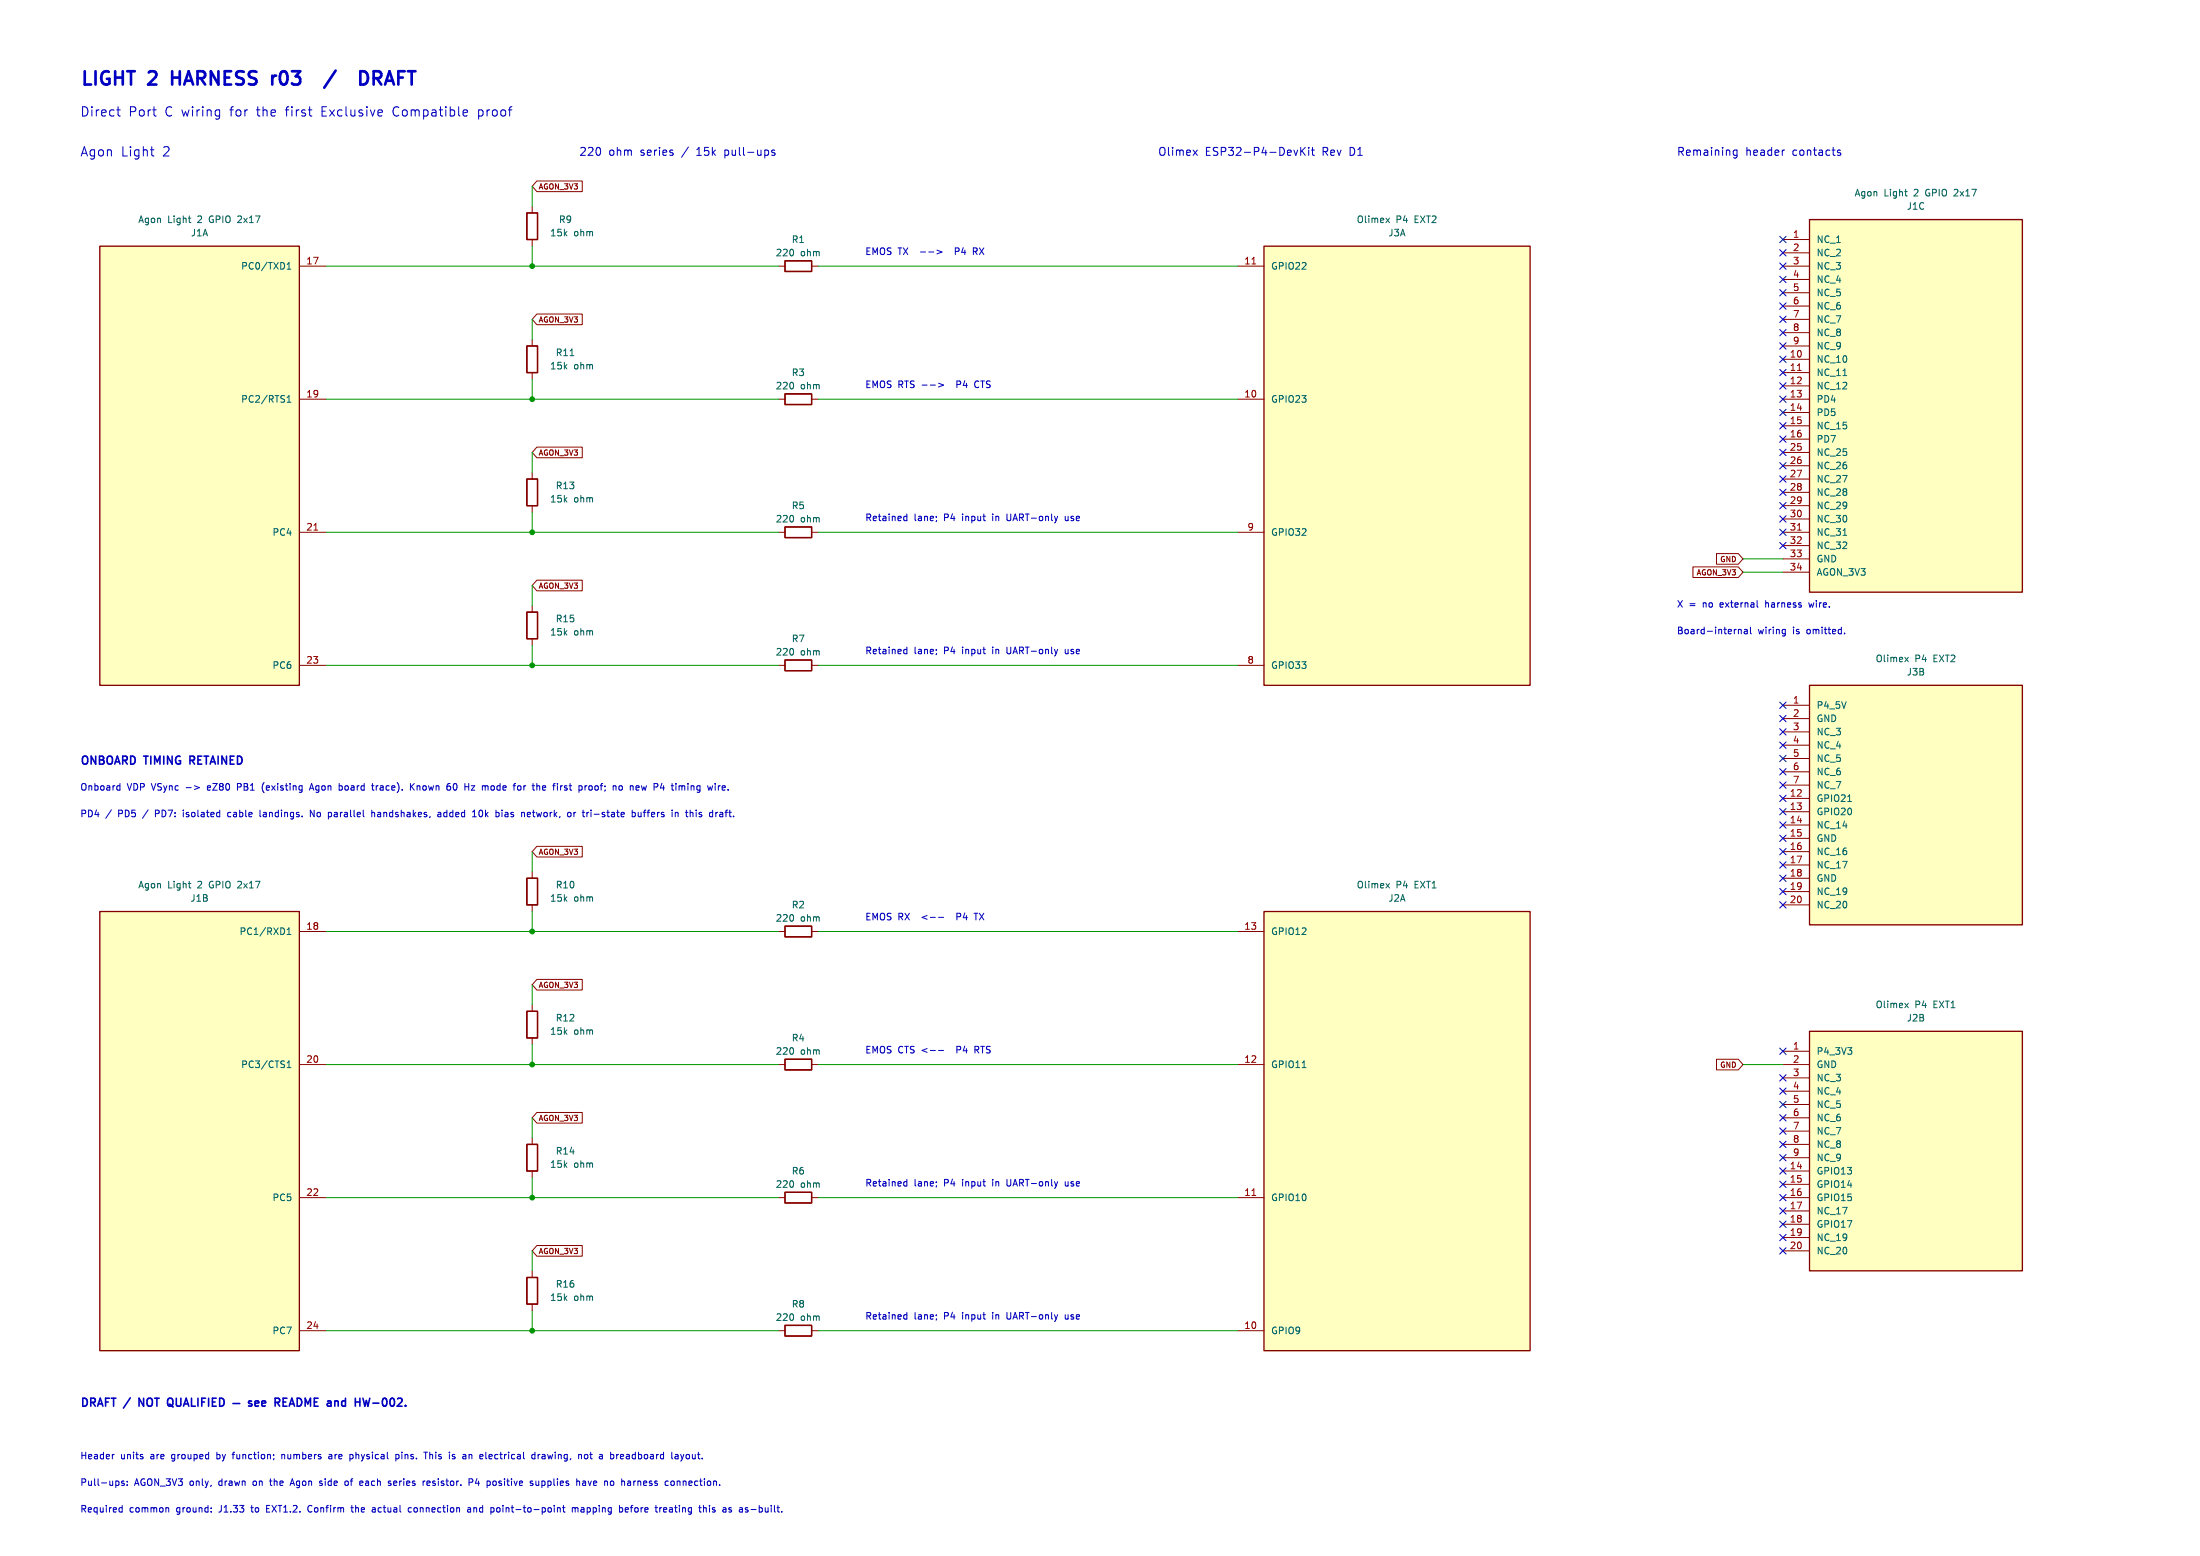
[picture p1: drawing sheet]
(kicad_sch (version 20230121) (generator eeschema) (paper "A3") (title_block (title "Light 2 harness r03 - Exclusive Compatible DRAFT") (date "2026-09-07") (rev "r03") (comment 1 "Draft from Author report; unqualified; see HW-002"))
(lib_symbols
(symbol "Device:R" (pin_numbers hide) (pin_names (offset 0)) (in_bom yes) (on_board yes)
   (property "Reference" "R" (at 2.032 0 90) (effects (font (size 1.27 1.27))))
   (property "Value" "R" (at 0 0 90) (effects (font (size 1.27 1.27))))
   (property "Footprint" "" (at 0 0 0) (effects (font (size 1.27 1.27)) hide))
   (property "Datasheet" "~" (at 0 0 0) (effects (font (size 1.27 1.27)) hide))
   (symbol "R_0_1"
    (rectangle (start -1.016 -2.54) (end 1.016 2.54) (stroke (width 0.254) (type default)) (fill (type none))))
   (symbol "R_1_1"
    (rectangle (start -1.016 -2.54) (end 1.016 2.54) (stroke (width 0.254) (type default)) (fill (type none)))
    (pin passive line (at 0 3.81 270) (length 1.27) (name "~" (effects (font (size 1.27 1.27)))) (number "1" (effects (font (size 1.27 1.27)))))
    (pin passive line (at 0 -3.81 90) (length 1.27) (name "~" (effects (font (size 1.27 1.27)))) (number "2" (effects (font (size 1.27 1.27)))))))
(symbol "Harness:Agon_GPIO" (pin_names (offset 1.27)) (in_bom yes) (on_board yes) (property "Reference" "J" (at 0 6.35 0) (effects (font (size 1.27 1.27)))) (property "Value" "Agon Light 2 GPIO 2x17" (at 0 8.89 0) (effects (font (size 1.27 1.27)))) (symbol "Agon_GPIO_1_1" (rectangle (start -19.05 3.81) (end 19.05 -80.01) (stroke (width 0.254) (type default)) (fill (type background))) (pin passive line (at 24.13 0 180) (length 5.08) (name "PC0/TXD1" (effects (font (size 1.27 1.27)))) (number "17" (effects (font (size 1.27 1.27)))))
(pin passive line (at 24.13 -25.4 180) (length 5.08) (name "PC2/RTS1" (effects (font (size 1.27 1.27)))) (number "19" (effects (font (size 1.27 1.27)))))
(pin passive line (at 24.13 -50.8 180) (length 5.08) (name "PC4" (effects (font (size 1.27 1.27)))) (number "21" (effects (font (size 1.27 1.27)))))
(pin passive line (at 24.13 -76.2 180) (length 5.08) (name "PC6" (effects (font (size 1.27 1.27)))) (number "23" (effects (font (size 1.27 1.27))))))
(symbol "Agon_GPIO_2_1" (rectangle (start -19.05 3.81) (end 19.05 -80.01) (stroke (width 0.254) (type default)) (fill (type background))) (pin passive line (at 24.13 0 180) (length 5.08) (name "PC1/RXD1" (effects (font (size 1.27 1.27)))) (number "18" (effects (font (size 1.27 1.27)))))
(pin passive line (at 24.13 -25.4 180) (length 5.08) (name "PC3/CTS1" (effects (font (size 1.27 1.27)))) (number "20" (effects (font (size 1.27 1.27)))))
(pin passive line (at 24.13 -50.8 180) (length 5.08) (name "PC5" (effects (font (size 1.27 1.27)))) (number "22" (effects (font (size 1.27 1.27)))))
(pin passive line (at 24.13 -76.2 180) (length 5.08) (name "PC7" (effects (font (size 1.27 1.27)))) (number "24" (effects (font (size 1.27 1.27))))))
(symbol "Agon_GPIO_3_1" (rectangle (start -20.32 3.81) (end 20.32 -67.31) (stroke (width 0.254) (type default)) (fill (type background))) (pin passive line (at -25.4 0 0) (length 5.08) (name "NC_1" (effects (font (size 1.27 1.27)))) (number "1" (effects (font (size 1.27 1.27)))))
(pin passive line (at -25.4 -2.54 0) (length 5.08) (name "NC_2" (effects (font (size 1.27 1.27)))) (number "2" (effects (font (size 1.27 1.27)))))
(pin passive line (at -25.4 -5.08 0) (length 5.08) (name "NC_3" (effects (font (size 1.27 1.27)))) (number "3" (effects (font (size 1.27 1.27)))))
(pin passive line (at -25.4 -7.62 0) (length 5.08) (name "NC_4" (effects (font (size 1.27 1.27)))) (number "4" (effects (font (size 1.27 1.27)))))
(pin passive line (at -25.4 -10.16 0) (length 5.08) (name "NC_5" (effects (font (size 1.27 1.27)))) (number "5" (effects (font (size 1.27 1.27)))))
(pin passive line (at -25.4 -12.7 0) (length 5.08) (name "NC_6" (effects (font (size 1.27 1.27)))) (number "6" (effects (font (size 1.27 1.27)))))
(pin passive line (at -25.4 -15.24 0) (length 5.08) (name "NC_7" (effects (font (size 1.27 1.27)))) (number "7" (effects (font (size 1.27 1.27)))))
(pin passive line (at -25.4 -17.78 0) (length 5.08) (name "NC_8" (effects (font (size 1.27 1.27)))) (number "8" (effects (font (size 1.27 1.27)))))
(pin passive line (at -25.4 -20.32 0) (length 5.08) (name "NC_9" (effects (font (size 1.27 1.27)))) (number "9" (effects (font (size 1.27 1.27)))))
(pin passive line (at -25.4 -22.86 0) (length 5.08) (name "NC_10" (effects (font (size 1.27 1.27)))) (number "10" (effects (font (size 1.27 1.27)))))
(pin passive line (at -25.4 -25.4 0) (length 5.08) (name "NC_11" (effects (font (size 1.27 1.27)))) (number "11" (effects (font (size 1.27 1.27)))))
(pin passive line (at -25.4 -27.94 0) (length 5.08) (name "NC_12" (effects (font (size 1.27 1.27)))) (number "12" (effects (font (size 1.27 1.27)))))
(pin passive line (at -25.4 -30.48 0) (length 5.08) (name "PD4" (effects (font (size 1.27 1.27)))) (number "13" (effects (font (size 1.27 1.27)))))
(pin passive line (at -25.4 -33.02 0) (length 5.08) (name "PD5" (effects (font (size 1.27 1.27)))) (number "14" (effects (font (size 1.27 1.27)))))
(pin passive line (at -25.4 -35.56 0) (length 5.08) (name "NC_15" (effects (font (size 1.27 1.27)))) (number "15" (effects (font (size 1.27 1.27)))))
(pin passive line (at -25.4 -38.1 0) (length 5.08) (name "PD7" (effects (font (size 1.27 1.27)))) (number "16" (effects (font (size 1.27 1.27)))))
(pin passive line (at -25.4 -40.64 0) (length 5.08) (name "NC_25" (effects (font (size 1.27 1.27)))) (number "25" (effects (font (size 1.27 1.27)))))
(pin passive line (at -25.4 -43.18 0) (length 5.08) (name "NC_26" (effects (font (size 1.27 1.27)))) (number "26" (effects (font (size 1.27 1.27)))))
(pin passive line (at -25.4 -45.72 0) (length 5.08) (name "NC_27" (effects (font (size 1.27 1.27)))) (number "27" (effects (font (size 1.27 1.27)))))
(pin passive line (at -25.4 -48.26 0) (length 5.08) (name "NC_28" (effects (font (size 1.27 1.27)))) (number "28" (effects (font (size 1.27 1.27)))))
(pin passive line (at -25.4 -50.8 0) (length 5.08) (name "NC_29" (effects (font (size 1.27 1.27)))) (number "29" (effects (font (size 1.27 1.27)))))
(pin passive line (at -25.4 -53.34 0) (length 5.08) (name "NC_30" (effects (font (size 1.27 1.27)))) (number "30" (effects (font (size 1.27 1.27)))))
(pin passive line (at -25.4 -55.88 0) (length 5.08) (name "NC_31" (effects (font (size 1.27 1.27)))) (number "31" (effects (font (size 1.27 1.27)))))
(pin passive line (at -25.4 -58.42 0) (length 5.08) (name "NC_32" (effects (font (size 1.27 1.27)))) (number "32" (effects (font (size 1.27 1.27)))))
(pin passive line (at -25.4 -60.96 0) (length 5.08) (name "GND" (effects (font (size 1.27 1.27)))) (number "33" (effects (font (size 1.27 1.27)))))
(pin passive line (at -25.4 -63.5 0) (length 5.08) (name "AGON_3V3" (effects (font (size 1.27 1.27)))) (number "34" (effects (font (size 1.27 1.27)))))))
(symbol "Harness:P4_EXT1" (pin_names (offset 1.27)) (in_bom yes) (on_board yes) (property "Reference" "J" (at 0 6.35 0) (effects (font (size 1.27 1.27)))) (property "Value" "Olimex P4 EXT1" (at 0 8.89 0) (effects (font (size 1.27 1.27)))) (symbol "P4_EXT1_1_1" (rectangle (start -25.4 3.81) (end 25.4 -80.01) (stroke (width 0.254) (type default)) (fill (type background))) (pin passive line (at -30.48 0 0) (length 5.08) (name "GPIO12" (effects (font (size 1.27 1.27)))) (number "13" (effects (font (size 1.27 1.27)))))
(pin passive line (at -30.48 -25.4 0) (length 5.08) (name "GPIO11" (effects (font (size 1.27 1.27)))) (number "12" (effects (font (size 1.27 1.27)))))
(pin passive line (at -30.48 -50.8 0) (length 5.08) (name "GPIO10" (effects (font (size 1.27 1.27)))) (number "11" (effects (font (size 1.27 1.27)))))
(pin passive line (at -30.48 -76.2 0) (length 5.08) (name "GPIO9" (effects (font (size 1.27 1.27)))) (number "10" (effects (font (size 1.27 1.27))))))
(symbol "P4_EXT1_2_1" (rectangle (start -20.32 3.81) (end 20.32 -41.91) (stroke (width 0.254) (type default)) (fill (type background))) (pin passive line (at -25.4 0 0) (length 5.08) (name "P4_3V3" (effects (font (size 1.27 1.27)))) (number "1" (effects (font (size 1.27 1.27)))))
(pin passive line (at -25.4 -2.54 0) (length 5.08) (name "GND" (effects (font (size 1.27 1.27)))) (number "2" (effects (font (size 1.27 1.27)))))
(pin passive line (at -25.4 -5.08 0) (length 5.08) (name "NC_3" (effects (font (size 1.27 1.27)))) (number "3" (effects (font (size 1.27 1.27)))))
(pin passive line (at -25.4 -7.62 0) (length 5.08) (name "NC_4" (effects (font (size 1.27 1.27)))) (number "4" (effects (font (size 1.27 1.27)))))
(pin passive line (at -25.4 -10.16 0) (length 5.08) (name "NC_5" (effects (font (size 1.27 1.27)))) (number "5" (effects (font (size 1.27 1.27)))))
(pin passive line (at -25.4 -12.7 0) (length 5.08) (name "NC_6" (effects (font (size 1.27 1.27)))) (number "6" (effects (font (size 1.27 1.27)))))
(pin passive line (at -25.4 -15.24 0) (length 5.08) (name "NC_7" (effects (font (size 1.27 1.27)))) (number "7" (effects (font (size 1.27 1.27)))))
(pin passive line (at -25.4 -17.78 0) (length 5.08) (name "NC_8" (effects (font (size 1.27 1.27)))) (number "8" (effects (font (size 1.27 1.27)))))
(pin passive line (at -25.4 -20.32 0) (length 5.08) (name "NC_9" (effects (font (size 1.27 1.27)))) (number "9" (effects (font (size 1.27 1.27)))))
(pin passive line (at -25.4 -22.86 0) (length 5.08) (name "GPIO13" (effects (font (size 1.27 1.27)))) (number "14" (effects (font (size 1.27 1.27)))))
(pin passive line (at -25.4 -25.4 0) (length 5.08) (name "GPIO14" (effects (font (size 1.27 1.27)))) (number "15" (effects (font (size 1.27 1.27)))))
(pin passive line (at -25.4 -27.94 0) (length 5.08) (name "GPIO15" (effects (font (size 1.27 1.27)))) (number "16" (effects (font (size 1.27 1.27)))))
(pin passive line (at -25.4 -30.48 0) (length 5.08) (name "NC_17" (effects (font (size 1.27 1.27)))) (number "17" (effects (font (size 1.27 1.27)))))
(pin passive line (at -25.4 -33.02 0) (length 5.08) (name "GPIO17" (effects (font (size 1.27 1.27)))) (number "18" (effects (font (size 1.27 1.27)))))
(pin passive line (at -25.4 -35.56 0) (length 5.08) (name "NC_19" (effects (font (size 1.27 1.27)))) (number "19" (effects (font (size 1.27 1.27)))))
(pin passive line (at -25.4 -38.1 0) (length 5.08) (name "NC_20" (effects (font (size 1.27 1.27)))) (number "20" (effects (font (size 1.27 1.27)))))))
(symbol "Harness:P4_EXT2" (pin_names (offset 1.27)) (in_bom yes) (on_board yes) (property "Reference" "J" (at 0 6.35 0) (effects (font (size 1.27 1.27)))) (property "Value" "Olimex P4 EXT2" (at 0 8.89 0) (effects (font (size 1.27 1.27)))) (symbol "P4_EXT2_1_1" (rectangle (start -25.4 3.81) (end 25.4 -80.01) (stroke (width 0.254) (type default)) (fill (type background))) (pin passive line (at -30.48 0 0) (length 5.08) (name "GPIO22" (effects (font (size 1.27 1.27)))) (number "11" (effects (font (size 1.27 1.27)))))
(pin passive line (at -30.48 -25.4 0) (length 5.08) (name "GPIO23" (effects (font (size 1.27 1.27)))) (number "10" (effects (font (size 1.27 1.27)))))
(pin passive line (at -30.48 -50.8 0) (length 5.08) (name "GPIO32" (effects (font (size 1.27 1.27)))) (number "9" (effects (font (size 1.27 1.27)))))
(pin passive line (at -30.48 -76.2 0) (length 5.08) (name "GPIO33" (effects (font (size 1.27 1.27)))) (number "8" (effects (font (size 1.27 1.27))))))
(symbol "P4_EXT2_2_1" (rectangle (start -20.32 3.81) (end 20.32 -41.91) (stroke (width 0.254) (type default)) (fill (type background))) (pin passive line (at -25.4 0 0) (length 5.08) (name "P4_5V" (effects (font (size 1.27 1.27)))) (number "1" (effects (font (size 1.27 1.27)))))
(pin passive line (at -25.4 -2.54 0) (length 5.08) (name "GND" (effects (font (size 1.27 1.27)))) (number "2" (effects (font (size 1.27 1.27)))))
(pin passive line (at -25.4 -5.08 0) (length 5.08) (name "NC_3" (effects (font (size 1.27 1.27)))) (number "3" (effects (font (size 1.27 1.27)))))
(pin passive line (at -25.4 -7.62 0) (length 5.08) (name "NC_4" (effects (font (size 1.27 1.27)))) (number "4" (effects (font (size 1.27 1.27)))))
(pin passive line (at -25.4 -10.16 0) (length 5.08) (name "NC_5" (effects (font (size 1.27 1.27)))) (number "5" (effects (font (size 1.27 1.27)))))
(pin passive line (at -25.4 -12.7 0) (length 5.08) (name "NC_6" (effects (font (size 1.27 1.27)))) (number "6" (effects (font (size 1.27 1.27)))))
(pin passive line (at -25.4 -15.24 0) (length 5.08) (name "NC_7" (effects (font (size 1.27 1.27)))) (number "7" (effects (font (size 1.27 1.27)))))
(pin passive line (at -25.4 -17.78 0) (length 5.08) (name "GPIO21" (effects (font (size 1.27 1.27)))) (number "12" (effects (font (size 1.27 1.27)))))
(pin passive line (at -25.4 -20.32 0) (length 5.08) (name "GPIO20" (effects (font (size 1.27 1.27)))) (number "13" (effects (font (size 1.27 1.27)))))
(pin passive line (at -25.4 -22.86 0) (length 5.08) (name "NC_14" (effects (font (size 1.27 1.27)))) (number "14" (effects (font (size 1.27 1.27)))))
(pin passive line (at -25.4 -25.4 0) (length 5.08) (name "GND" (effects (font (size 1.27 1.27)))) (number "15" (effects (font (size 1.27 1.27)))))
(pin passive line (at -25.4 -27.94 0) (length 5.08) (name "NC_16" (effects (font (size 1.27 1.27)))) (number "16" (effects (font (size 1.27 1.27)))))
(pin passive line (at -25.4 -30.48 0) (length 5.08) (name "NC_17" (effects (font (size 1.27 1.27)))) (number "17" (effects (font (size 1.27 1.27)))))
(pin passive line (at -25.4 -33.02 0) (length 5.08) (name "GND" (effects (font (size 1.27 1.27)))) (number "18" (effects (font (size 1.27 1.27)))))
(pin passive line (at -25.4 -35.56 0) (length 5.08) (name "NC_19" (effects (font (size 1.27 1.27)))) (number "19" (effects (font (size 1.27 1.27)))))
(pin passive line (at -25.4 -38.1 0) (length 5.08) (name "NC_20" (effects (font (size 1.27 1.27)))) (number "20" (effects (font (size 1.27 1.27))))))))
(symbol (lib_id "Harness:Agon_GPIO") (at 38.1 50.8 0) (unit 1) (in_bom yes) (on_board yes) (dnp no) (property "Reference" "J1" (at 38.1 44.45 0) (effects (font (size 1.27 1.27)))) (property "Value" "Agon Light 2 GPIO 2x17" (at 38.1 41.91 0) (effects (font (size 1.27 1.27)))) (pin "17") (pin "19") (pin "21") (pin "23"))
(symbol (lib_id "Harness:P4_EXT2") (at 266.7 50.8 0) (unit 1) (in_bom yes) (on_board yes) (dnp no) (property "Reference" "J3" (at 266.7 44.45 0) (effects (font (size 1.27 1.27)))) (property "Value" "Olimex P4 EXT2" (at 266.7 41.91 0) (effects (font (size 1.27 1.27)))) (pin "11") (pin "10") (pin "9") (pin "8"))
(symbol (lib_id "Device:R") (at 152.4 50.8 90) (unit 1) (in_bom yes) (on_board yes) (dnp no) (property "Reference" "R1" (at 152.4 45.72 90) (effects (font (size 1.27 1.27)))) (property "Value" "220 ohm" (at 152.4 48.26 90) (effects (font (size 1.27 1.27)))) (pin "1") (pin "2"))
(symbol (lib_id "Device:R") (at 101.6 43.18 0) (unit 1) (in_bom yes) (on_board yes) (dnp no) (property "Reference" "R9" (at 107.95 41.91 0) (effects (font (size 1.27 1.27)))) (property "Value" "15k ohm" (at 109.22 44.45 0) (effects (font (size 1.27 1.27)))) (pin "1") (pin "2"))
(wire (pts (xy 62.23 50.8) (xy 101.6 50.8)) (stroke (width 0) (type default)))
(wire (pts (xy 101.6 50.8) (xy 148.59 50.8)) (stroke (width 0) (type default)))
(wire (pts (xy 156.21 50.8) (xy 236.22 50.8)) (stroke (width 0) (type default)))
(wire (pts (xy 101.6 50.8) (xy 101.6 46.99)) (stroke (width 0) (type default)))
(wire (pts (xy 101.6 39.37) (xy 101.6 35.56)) (stroke (width 0) (type default)))
(global_label "AGON_3V3" (shape input) (at 101.6 35.56 0) (effects (font (size 1.016 1.016)) (justify left)) (property "Intersheetrefs" "${INTERSHEET_REFS}" (at 101.6 35.56 0) (effects (font (size 1.27 1.27)) hide)))
(junction (at 101.6 50.8) (diameter 0) (color 0 0 0 0))
(text "EMOS TX  -->  P4 RX" (at 165.1 48.26 0) (effects (font (size 1.27 1.27)) (justify left)))
(symbol (lib_id "Device:R") (at 152.4 76.2 90) (unit 1) (in_bom yes) (on_board yes) (dnp no) (property "Reference" "R3" (at 152.4 71.12 90) (effects (font (size 1.27 1.27)))) (property "Value" "220 ohm" (at 152.4 73.66 90) (effects (font (size 1.27 1.27)))) (pin "1") (pin "2"))
(symbol (lib_id "Device:R") (at 101.6 68.58 0) (unit 1) (in_bom yes) (on_board yes) (dnp no) (property "Reference" "R11" (at 107.95 67.31 0) (effects (font (size 1.27 1.27)))) (property "Value" "15k ohm" (at 109.22 69.85 0) (effects (font (size 1.27 1.27)))) (pin "1") (pin "2"))
(wire (pts (xy 62.23 76.2) (xy 101.6 76.2)) (stroke (width 0) (type default)))
(wire (pts (xy 101.6 76.2) (xy 148.59 76.2)) (stroke (width 0) (type default)))
(wire (pts (xy 156.21 76.2) (xy 236.22 76.2)) (stroke (width 0) (type default)))
(wire (pts (xy 101.6 76.2) (xy 101.6 72.39)) (stroke (width 0) (type default)))
(wire (pts (xy 101.6 64.77) (xy 101.6 60.96)) (stroke (width 0) (type default)))
(global_label "AGON_3V3" (shape input) (at 101.6 60.96 0) (effects (font (size 1.016 1.016)) (justify left)) (property "Intersheetrefs" "${INTERSHEET_REFS}" (at 101.6 60.96 0) (effects (font (size 1.27 1.27)) hide)))
(junction (at 101.6 76.2) (diameter 0) (color 0 0 0 0))
(text "EMOS RTS -->  P4 CTS" (at 165.1 73.66 0) (effects (font (size 1.27 1.27)) (justify left)))
(symbol (lib_id "Device:R") (at 152.4 101.6 90) (unit 1) (in_bom yes) (on_board yes) (dnp no) (property "Reference" "R5" (at 152.4 96.52 90) (effects (font (size 1.27 1.27)))) (property "Value" "220 ohm" (at 152.4 99.06 90) (effects (font (size 1.27 1.27)))) (pin "1") (pin "2"))
(symbol (lib_id "Device:R") (at 101.6 93.98 0) (unit 1) (in_bom yes) (on_board yes) (dnp no) (property "Reference" "R13" (at 107.95 92.71 0) (effects (font (size 1.27 1.27)))) (property "Value" "15k ohm" (at 109.22 95.25 0) (effects (font (size 1.27 1.27)))) (pin "1") (pin "2"))
(wire (pts (xy 62.23 101.6) (xy 101.6 101.6)) (stroke (width 0) (type default)))
(wire (pts (xy 101.6 101.6) (xy 148.59 101.6)) (stroke (width 0) (type default)))
(wire (pts (xy 156.21 101.6) (xy 236.22 101.6)) (stroke (width 0) (type default)))
(wire (pts (xy 101.6 101.6) (xy 101.6 97.79)) (stroke (width 0) (type default)))
(wire (pts (xy 101.6 90.17) (xy 101.6 86.36)) (stroke (width 0) (type default)))
(global_label "AGON_3V3" (shape input) (at 101.6 86.36 0) (effects (font (size 1.016 1.016)) (justify left)) (property "Intersheetrefs" "${INTERSHEET_REFS}" (at 101.6 86.36 0) (effects (font (size 1.27 1.27)) hide)))
(junction (at 101.6 101.6) (diameter 0) (color 0 0 0 0))
(text "Retained lane; P4 input in UART-only use" (at 165.1 99.06 0) (effects (font (size 1.27 1.27)) (justify left)))
(symbol (lib_id "Device:R") (at 152.4 127 90) (unit 1) (in_bom yes) (on_board yes) (dnp no) (property "Reference" "R7" (at 152.4 121.92 90) (effects (font (size 1.27 1.27)))) (property "Value" "220 ohm" (at 152.4 124.46 90) (effects (font (size 1.27 1.27)))) (pin "1") (pin "2"))
(symbol (lib_id "Device:R") (at 101.6 119.38 0) (unit 1) (in_bom yes) (on_board yes) (dnp no) (property "Reference" "R15" (at 107.95 118.11 0) (effects (font (size 1.27 1.27)))) (property "Value" "15k ohm" (at 109.22 120.65 0) (effects (font (size 1.27 1.27)))) (pin "1") (pin "2"))
(wire (pts (xy 62.23 127) (xy 101.6 127)) (stroke (width 0) (type default)))
(wire (pts (xy 101.6 127) (xy 148.59 127)) (stroke (width 0) (type default)))
(wire (pts (xy 156.21 127) (xy 236.22 127)) (stroke (width 0) (type default)))
(wire (pts (xy 101.6 127) (xy 101.6 123.19)) (stroke (width 0) (type default)))
(wire (pts (xy 101.6 115.57) (xy 101.6 111.76)) (stroke (width 0) (type default)))
(global_label "AGON_3V3" (shape input) (at 101.6 111.76 0) (effects (font (size 1.016 1.016)) (justify left)) (property "Intersheetrefs" "${INTERSHEET_REFS}" (at 101.6 111.76 0) (effects (font (size 1.27 1.27)) hide)))
(junction (at 101.6 127) (diameter 0) (color 0 0 0 0))
(text "Retained lane; P4 input in UART-only use" (at 165.1 124.46 0) (effects (font (size 1.27 1.27)) (justify left)))
(symbol (lib_id "Harness:Agon_GPIO") (at 38.1 177.8 0) (unit 2) (in_bom yes) (on_board yes) (dnp no) (property "Reference" "J1" (at 38.1 171.45 0) (effects (font (size 1.27 1.27)))) (property "Value" "Agon Light 2 GPIO 2x17" (at 38.1 168.91 0) (effects (font (size 1.27 1.27)))) (pin "18") (pin "20") (pin "22") (pin "24"))
(symbol (lib_id "Harness:P4_EXT1") (at 266.7 177.8 0) (unit 1) (in_bom yes) (on_board yes) (dnp no) (property "Reference" "J2" (at 266.7 171.45 0) (effects (font (size 1.27 1.27)))) (property "Value" "Olimex P4 EXT1" (at 266.7 168.91 0) (effects (font (size 1.27 1.27)))) (pin "13") (pin "12") (pin "11") (pin "10"))
(symbol (lib_id "Device:R") (at 152.4 177.8 90) (unit 1) (in_bom yes) (on_board yes) (dnp no) (property "Reference" "R2" (at 152.4 172.72 90) (effects (font (size 1.27 1.27)))) (property "Value" "220 ohm" (at 152.4 175.26 90) (effects (font (size 1.27 1.27)))) (pin "1") (pin "2"))
(symbol (lib_id "Device:R") (at 101.6 170.18 0) (unit 1) (in_bom yes) (on_board yes) (dnp no) (property "Reference" "R10" (at 107.95 168.91 0) (effects (font (size 1.27 1.27)))) (property "Value" "15k ohm" (at 109.22 171.45 0) (effects (font (size 1.27 1.27)))) (pin "1") (pin "2"))
(wire (pts (xy 62.23 177.8) (xy 101.6 177.8)) (stroke (width 0) (type default)))
(wire (pts (xy 101.6 177.8) (xy 148.59 177.8)) (stroke (width 0) (type default)))
(wire (pts (xy 156.21 177.8) (xy 236.22 177.8)) (stroke (width 0) (type default)))
(wire (pts (xy 101.6 177.8) (xy 101.6 173.99)) (stroke (width 0) (type default)))
(wire (pts (xy 101.6 166.37) (xy 101.6 162.56)) (stroke (width 0) (type default)))
(global_label "AGON_3V3" (shape input) (at 101.6 162.56 0) (effects (font (size 1.016 1.016)) (justify left)) (property "Intersheetrefs" "${INTERSHEET_REFS}" (at 101.6 162.56 0) (effects (font (size 1.27 1.27)) hide)))
(junction (at 101.6 177.8) (diameter 0) (color 0 0 0 0))
(text "EMOS RX  <--  P4 TX" (at 165.1 175.26 0) (effects (font (size 1.27 1.27)) (justify left)))
(symbol (lib_id "Device:R") (at 152.4 203.2 90) (unit 1) (in_bom yes) (on_board yes) (dnp no) (property "Reference" "R4" (at 152.4 198.12 90) (effects (font (size 1.27 1.27)))) (property "Value" "220 ohm" (at 152.4 200.66 90) (effects (font (size 1.27 1.27)))) (pin "1") (pin "2"))
(symbol (lib_id "Device:R") (at 101.6 195.58 0) (unit 1) (in_bom yes) (on_board yes) (dnp no) (property "Reference" "R12" (at 107.95 194.31 0) (effects (font (size 1.27 1.27)))) (property "Value" "15k ohm" (at 109.22 196.85 0) (effects (font (size 1.27 1.27)))) (pin "1") (pin "2"))
(wire (pts (xy 62.23 203.2) (xy 101.6 203.2)) (stroke (width 0) (type default)))
(wire (pts (xy 101.6 203.2) (xy 148.59 203.2)) (stroke (width 0) (type default)))
(wire (pts (xy 156.21 203.2) (xy 236.22 203.2)) (stroke (width 0) (type default)))
(wire (pts (xy 101.6 203.2) (xy 101.6 199.39)) (stroke (width 0) (type default)))
(wire (pts (xy 101.6 191.77) (xy 101.6 187.96)) (stroke (width 0) (type default)))
(global_label "AGON_3V3" (shape input) (at 101.6 187.96 0) (effects (font (size 1.016 1.016)) (justify left)) (property "Intersheetrefs" "${INTERSHEET_REFS}" (at 101.6 187.96 0) (effects (font (size 1.27 1.27)) hide)))
(junction (at 101.6 203.2) (diameter 0) (color 0 0 0 0))
(text "EMOS CTS <--  P4 RTS" (at 165.1 200.66 0) (effects (font (size 1.27 1.27)) (justify left)))
(symbol (lib_id "Device:R") (at 152.4 228.6 90) (unit 1) (in_bom yes) (on_board yes) (dnp no) (property "Reference" "R6" (at 152.4 223.52 90) (effects (font (size 1.27 1.27)))) (property "Value" "220 ohm" (at 152.4 226.06 90) (effects (font (size 1.27 1.27)))) (pin "1") (pin "2"))
(symbol (lib_id "Device:R") (at 101.6 220.98 0) (unit 1) (in_bom yes) (on_board yes) (dnp no) (property "Reference" "R14" (at 107.95 219.71 0) (effects (font (size 1.27 1.27)))) (property "Value" "15k ohm" (at 109.22 222.25 0) (effects (font (size 1.27 1.27)))) (pin "1") (pin "2"))
(wire (pts (xy 62.23 228.6) (xy 101.6 228.6)) (stroke (width 0) (type default)))
(wire (pts (xy 101.6 228.6) (xy 148.59 228.6)) (stroke (width 0) (type default)))
(wire (pts (xy 156.21 228.6) (xy 236.22 228.6)) (stroke (width 0) (type default)))
(wire (pts (xy 101.6 228.6) (xy 101.6 224.79)) (stroke (width 0) (type default)))
(wire (pts (xy 101.6 217.17) (xy 101.6 213.36)) (stroke (width 0) (type default)))
(global_label "AGON_3V3" (shape input) (at 101.6 213.36 0) (effects (font (size 1.016 1.016)) (justify left)) (property "Intersheetrefs" "${INTERSHEET_REFS}" (at 101.6 213.36 0) (effects (font (size 1.27 1.27)) hide)))
(junction (at 101.6 228.6) (diameter 0) (color 0 0 0 0))
(text "Retained lane; P4 input in UART-only use" (at 165.1 226.06 0) (effects (font (size 1.27 1.27)) (justify left)))
(symbol (lib_id "Device:R") (at 152.4 254 90) (unit 1) (in_bom yes) (on_board yes) (dnp no) (property "Reference" "R8" (at 152.4 248.92 90) (effects (font (size 1.27 1.27)))) (property "Value" "220 ohm" (at 152.4 251.46 90) (effects (font (size 1.27 1.27)))) (pin "1") (pin "2"))
(symbol (lib_id "Device:R") (at 101.6 246.38 0) (unit 1) (in_bom yes) (on_board yes) (dnp no) (property "Reference" "R16" (at 107.95 245.11 0) (effects (font (size 1.27 1.27)))) (property "Value" "15k ohm" (at 109.22 247.65 0) (effects (font (size 1.27 1.27)))) (pin "1") (pin "2"))
(wire (pts (xy 62.23 254) (xy 101.6 254)) (stroke (width 0) (type default)))
(wire (pts (xy 101.6 254) (xy 148.59 254)) (stroke (width 0) (type default)))
(wire (pts (xy 156.21 254) (xy 236.22 254)) (stroke (width 0) (type default)))
(wire (pts (xy 101.6 254) (xy 101.6 250.19)) (stroke (width 0) (type default)))
(wire (pts (xy 101.6 242.57) (xy 101.6 238.76)) (stroke (width 0) (type default)))
(global_label "AGON_3V3" (shape input) (at 101.6 238.76 0) (effects (font (size 1.016 1.016)) (justify left)) (property "Intersheetrefs" "${INTERSHEET_REFS}" (at 101.6 238.76 0) (effects (font (size 1.27 1.27)) hide)))
(junction (at 101.6 254) (diameter 0) (color 0 0 0 0))
(text "Retained lane; P4 input in UART-only use" (at 165.1 251.46 0) (effects (font (size 1.27 1.27)) (justify left)))
(symbol (lib_id "Harness:Agon_GPIO") (at 365.76 45.72 0) (unit 3) (in_bom yes) (on_board yes) (dnp no) (property "Reference" "J1" (at 365.76 39.37 0) (effects (font (size 1.27 1.27)))) (property "Value" "Agon Light 2 GPIO 2x17" (at 365.76 36.83 0) (effects (font (size 1.27 1.27)))) (pin "1") (pin "2") (pin "3") (pin "4") (pin "5") (pin "6") (pin "7") (pin "8") (pin "9") (pin "10") (pin "11") (pin "12") (pin "13") (pin "14") (pin "15") (pin "16") (pin "25") (pin "26") (pin "27") (pin "28") (pin "29") (pin "30") (pin "31") (pin "32") (pin "33") (pin "34"))
(no_connect (at 340.36 45.72))
(no_connect (at 340.36 48.26))
(no_connect (at 340.36 50.8))
(no_connect (at 340.36 53.34))
(no_connect (at 340.36 55.88))
(no_connect (at 340.36 58.42))
(no_connect (at 340.36 60.96))
(no_connect (at 340.36 63.5))
(no_connect (at 340.36 66.04))
(no_connect (at 340.36 68.58))
(no_connect (at 340.36 71.12))
(no_connect (at 340.36 73.66))
(no_connect (at 340.36 76.2))
(no_connect (at 340.36 78.74))
(no_connect (at 340.36 81.28))
(no_connect (at 340.36 83.82))
(no_connect (at 340.36 86.36))
(no_connect (at 340.36 88.9))
(no_connect (at 340.36 91.44))
(no_connect (at 340.36 93.98))
(no_connect (at 340.36 96.52))
(no_connect (at 340.36 99.06))
(no_connect (at 340.36 101.6))
(no_connect (at 340.36 104.14))
(wire (pts (xy 340.36 106.68) (xy 332.74 106.68)) (stroke (width 0) (type default)))
(global_label "GND" (shape input) (at 332.74 106.68 180) (effects (font (size 1.016 1.016)) (justify right)) (property "Intersheetrefs" "${INTERSHEET_REFS}" (at 332.74 106.68 0) (effects (font (size 1.27 1.27)) hide)))
(wire (pts (xy 340.36 109.22) (xy 332.74 109.22)) (stroke (width 0) (type default)))
(global_label "AGON_3V3" (shape input) (at 332.74 109.22 180) (effects (font (size 1.016 1.016)) (justify right)) (property "Intersheetrefs" "${INTERSHEET_REFS}" (at 332.74 109.22 0) (effects (font (size 1.27 1.27)) hide)))
(symbol (lib_id "Harness:P4_EXT2") (at 365.76 134.62 0) (unit 2) (in_bom yes) (on_board yes) (dnp no) (property "Reference" "J3" (at 365.76 128.27 0) (effects (font (size 1.27 1.27)))) (property "Value" "Olimex P4 EXT2" (at 365.76 125.73 0) (effects (font (size 1.27 1.27)))) (pin "1") (pin "2") (pin "3") (pin "4") (pin "5") (pin "6") (pin "7") (pin "12") (pin "13") (pin "14") (pin "15") (pin "16") (pin "17") (pin "18") (pin "19") (pin "20"))
(no_connect (at 340.36 134.62))
(no_connect (at 340.36 137.16))
(no_connect (at 340.36 139.7))
(no_connect (at 340.36 142.24))
(no_connect (at 340.36 144.78))
(no_connect (at 340.36 147.32))
(no_connect (at 340.36 149.86))
(no_connect (at 340.36 152.4))
(no_connect (at 340.36 154.94))
(no_connect (at 340.36 157.48))
(no_connect (at 340.36 160.02))
(no_connect (at 340.36 162.56))
(no_connect (at 340.36 165.1))
(no_connect (at 340.36 167.64))
(no_connect (at 340.36 170.18))
(no_connect (at 340.36 172.72))
(symbol (lib_id "Harness:P4_EXT1") (at 365.76 200.66 0) (unit 2) (in_bom yes) (on_board yes) (dnp no) (property "Reference" "J2" (at 365.76 194.31 0) (effects (font (size 1.27 1.27)))) (property "Value" "Olimex P4 EXT1" (at 365.76 191.77 0) (effects (font (size 1.27 1.27)))) (pin "1") (pin "2") (pin "3") (pin "4") (pin "5") (pin "6") (pin "7") (pin "8") (pin "9") (pin "14") (pin "15") (pin "16") (pin "17") (pin "18") (pin "19") (pin "20"))
(no_connect (at 340.36 200.66))
(wire (pts (xy 340.36 203.2) (xy 332.74 203.2)) (stroke (width 0) (type default)))
(global_label "GND" (shape input) (at 332.74 203.2 180) (effects (font (size 1.016 1.016)) (justify right)) (property "Intersheetrefs" "${INTERSHEET_REFS}" (at 332.74 203.2 0) (effects (font (size 1.27 1.27)) hide)))
(no_connect (at 340.36 205.74))
(no_connect (at 340.36 208.28))
(no_connect (at 340.36 210.82))
(no_connect (at 340.36 213.36))
(no_connect (at 340.36 215.9))
(no_connect (at 340.36 218.44))
(no_connect (at 340.36 220.98))
(no_connect (at 340.36 223.52))
(no_connect (at 340.36 226.06))
(no_connect (at 340.36 228.6))
(no_connect (at 340.36 231.14))
(no_connect (at 340.36 233.68))
(no_connect (at 340.36 236.22))
(no_connect (at 340.36 238.76))
(text "LIGHT 2 HARNESS r03  /  DRAFT" (at 15.24 15.24 0) (effects (font (size 2.54 2.54) bold) (justify left)))
(text "Direct Port C wiring for the first Exclusive Compatible proof" (at 15.24 21.59 0) (effects (font (size 1.778 1.778)) (justify left)))
(text "Agon Light 2" (at 15.24 29.21 0) (effects (font (size 1.778 1.778)) (justify left)))
(text "220 ohm series / 15k pull-ups" (at 110.49 29.21 0) (effects (font (size 1.524 1.524)) (justify left)))
(text "Olimex ESP32-P4-DevKit Rev D1" (at 221 29.21 0) (effects (font (size 1.524 1.524)) (justify left)))
(text "Remaining header contacts" (at 320.04 29.21 0) (effects (font (size 1.524 1.524)) (justify left)))
(text "Header units are grouped by function; numbers are physical pins. This is an electrical drawing, not a breadboard layout." (at 15.24 278.13 0) (effects (font (size 1.27 1.27)) (justify left)))
(text "Pull-ups: AGON_3V3 only, drawn on the Agon side of each series resistor. P4 positive supplies have no harness connection." (at 15.24 283.21 0) (effects (font (size 1.27 1.27)) (justify left)))
(text "Required common ground: J1.33 to EXT1.2. Confirm the actual connection and point-to-point mapping before treating this as as-built." (at 15.24 288.29 0) (effects (font (size 1.27 1.27)) (justify left)))
(text "ONBOARD TIMING RETAINED" (at 15.24 145.415 0) (effects (font (size 1.524 1.524) bold) (justify left)))
(text "Onboard VDP VSync -> eZ80 PB1 (existing Agon board trace). Known 60 Hz mode for the first proof; no new P4 timing wire." (at 15.24 150.495 0) (effects (font (size 1.27 1.27)) (justify left)))
(text "PD4 / PD5 / PD7: isolated cable landings. No parallel handshakes, added 10k bias network, or tri-state buffers in this draft." (at 15.24 155.575 0) (effects (font (size 1.27 1.27)) (justify left)))
(text "X = no external harness wire." (at 320.04 115.57 0) (effects (font (size 1.27 1.27)) (justify left)))
(text "Board-internal wiring is omitted." (at 320.04 120.65 0) (effects (font (size 1.27 1.27)) (justify left)))
(text "DRAFT / NOT QUALIFIED — see README and HW-002." (at 15.24 267.97 0) (effects (font (size 1.524 1.524) bold) (justify left)))
(sheet_instances (path "" (page "1"))))
